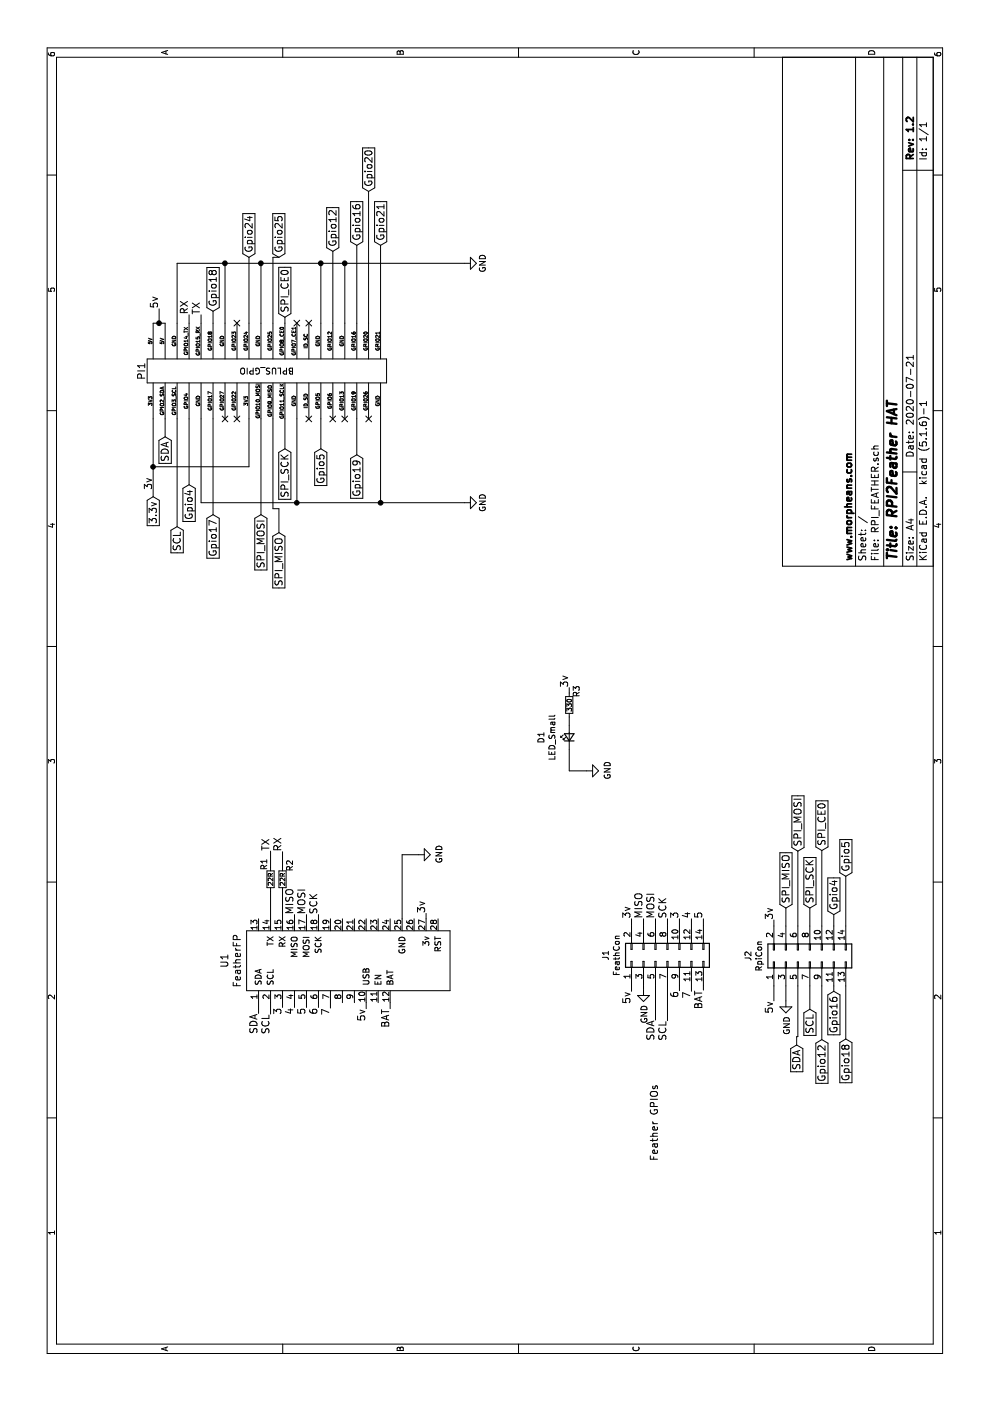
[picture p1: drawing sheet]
EESchema Schematic File Version 4
EELAYER 30 0
EELAYER END
$Descr A4 11693 8268
encoding utf-8
Sheet 1 1
Title "RPI2Feather HAT"
Date "2020-07-21"
Rev "1.2"
Comp "www.morpheans.com"
Comment1 ""
Comment2 ""
Comment3 ""
Comment4 ""
$EndDescr
Text GLabel 7550 1280 0    60   Input ~ 0
3.3v
Wire Wire Line
	8200 1680 7500 1680
Wire Wire Line
	7500 1680 7500 2480
Wire Wire Line
	8200 2480 7500 2480
Connection ~ 7500 2480
Wire Wire Line
	8200 3180 7500 3180
Connection ~ 7500 3180
$Comp
L power:GND #PWR04
U 1 1
P 7500 3880
F 0 "#PWR04" H 7500 3630 50  0001 C CNN
F 1 "GND" H 7500 3730 50  0000 C CNN
F 2 "" H 7500 3880 50  0000 C CNN
F 3 "" H 7500 3880 50  0000 C CNN
	1    7500 3880
	1    0    0    -1  
$EndComp
Wire Wire Line
	9000 1480 9500 1480
Wire Wire Line
	9500 1480 9500 1880
Wire Wire Line
	9000 1880 9500 1880
Connection ~ 9500 1880
Wire Wire Line
	9000 2180 9500 2180
Connection ~ 9500 2180
Wire Wire Line
	9000 2680 9500 2680
Connection ~ 9500 2680
Wire Wire Line
	9000 2880 9500 2880
Connection ~ 9500 2880
$Comp
L power:GND #PWR05
U 1 1
P 9500 3880
F 0 "#PWR05" H 9500 3630 50  0001 C CNN
F 1 "GND" H 9500 3730 50  0000 C CNN
F 2 "" H 9500 3880 50  0000 C CNN
F 3 "" H 9500 3880 50  0000 C CNN
	1    9500 3880
	1    0    0    -1  
$EndComp
Text GLabel 9050 2380 2    60   Input ~ 0
SPI_CE0
Wire Wire Line
	9000 2380 9050 2380
Text GLabel 7950 2380 0    60   Input ~ 0
SPI_SCK
Wire Wire Line
	8200 2380 7950 2380
Wire Wire Line
	8200 2080 7800 2080
Wire Wire Line
	7800 2080 7800 1280
Connection ~ 7800 1280
Text GLabel 7400 2180 0    60   Input ~ 0
SPI_MOSI
Wire Wire Line
	8200 2180 7400 2180
Text GLabel 7250 2330 0    60   Input ~ 0
SPI_MISO
Wire Wire Line
	8200 2280 7450 2280
Wire Wire Line
	7450 2280 7450 2330
Wire Wire Line
	7450 2330 7250 2330
Text GLabel 9550 2330 2    60   Input ~ 0
Gpio25
Wire Wire Line
	9000 2280 9550 2280
Wire Wire Line
	9550 2280 9550 2330
Text GLabel 9550 2080 2    60   Input ~ 0
Gpio24
Wire Wire Line
	9550 2080 9000 2080
Text GLabel 7650 1580 0    60   Input ~ 0
Gpio4
Wire Wire Line
	7650 1580 8200 1580
Text GLabel 7400 1780 0    60   Input ~ 0
Gpio17
Wire Wire Line
	7400 1780 8200 1780
Text GLabel 9100 1780 2    60   Input ~ 0
Gpio18
Wire Wire Line
	9000 1780 9100 1780
Text GLabel 7900 2980 0    60   Input ~ 0
Gpio19
Wire Wire Line
	8200 2980 7900 2980
Text GLabel 7950 2680 0    60   Input ~ 0
Gpio5
Wire Wire Line
	8200 2680 7950 2680
Text GLabel 7300 1480 0    60   Input ~ 0
SCL
Text GLabel 8050 1380 0    60   Input ~ 0
SDA
Text GLabel 9650 3180 2    60   Input ~ 0
Gpio21
Text GLabel 10100 3080 2    60   Input ~ 0
Gpio20
Text GLabel 9650 2980 2    60   Input ~ 0
Gpio16
Text GLabel 9600 2780 2    60   Input ~ 0
Gpio12
NoConn ~ 9000 1980
NoConn ~ 8200 1880
NoConn ~ 8200 1980
NoConn ~ 8200 2580
NoConn ~ 8200 2780
NoConn ~ 8200 2880
NoConn ~ 8200 3080
NoConn ~ 9000 2580
NoConn ~ 9000 2480
Wire Wire Line
	7500 2480 7500 3180
Wire Wire Line
	9500 1880 9500 2180
Wire Wire Line
	9500 2180 9500 2680
Wire Wire Line
	9500 2680 9500 2880
Wire Wire Line
	9500 2880 9500 3880
Wire Wire Line
	7800 1280 7550 1280
Wire Wire Line
	9000 2780 9600 2780
Wire Wire Line
	9000 3180 9650 3180
Wire Wire Line
	9000 3080 10100 3080
Wire Wire Line
	9000 2980 9650 2980
$Comp
L RPI_FEATHER-rescue:BPLUS_GPIO-RPI_LORA-rescue PI1
U 1 1
P 8700 2030
F 0 "PI1" H 8600 2880 60  0000 C CNN
F 1 "BPLUS_GPIO" V 8600 1830 50  0000 C CNN
F 2 "RPi_Hat:Pin_Header_Straight_2x20" V 8600 1030 60  0001 C CNN
F 3 "" H 8600 1830 60  0000 C CNN
	1    8700 2030
	1    0    0    -1  
$EndComp
Wire Wire Line
	8050 1380 8200 1380
Wire Wire Line
	7800 1280 8200 1280
Wire Wire Line
	7300 1480 8200 1480
Wire Wire Line
	7500 3180 7500 3880
$Comp
L RPI_FEATHER-rescue:FeatherFP-FeatherLIB U1
U 1 1
P 2825 3760
F 0 "U1" H 3675 5647 60  0000 C CNN
F 1 "FeatherFP" H 3675 5541 60  0000 C CNN
F 2 "18650:PCB_FeatherWing" V 4025 3660 60  0001 C CNN
F 3 "" V 4025 3660 60  0001 C CNN
	1    2825 3760
	1    0    0    -1  
$EndComp
Wire Wire Line
	9000 1280 9000 1330
Wire Wire Line
	9000 1330 9120 1330
Connection ~ 9000 1330
Wire Wire Line
	9000 1330 9000 1380
Text Label 9120 1330 0    60   ~ 0
5v
Text Label 3275 3060 2    60   ~ 0
5v
Wire Wire Line
	3275 3060 3325 3060
$Comp
L power:GND #PWR0101
U 1 1
P 4560 3495
F 0 "#PWR0101" H 4560 3245 50  0001 C CNN
F 1 "GND" H 4565 3322 50  0000 C CNN
F 2 "" H 4560 3495 50  0001 C CNN
F 3 "" H 4560 3495 50  0001 C CNN
	1    4560 3495
	1    0    0    -1  
$EndComp
Wire Wire Line
	4025 3360 4560 3360
Wire Wire Line
	4560 3360 4560 3495
$Comp
L Device:R_Small R1
U 1 1
P 4355 2260
F 0 "R1" V 4300 2385 50  0000 C CNN
F 1 "22R" V 4355 2260 39  0000 C CNN
F 2 "Resistor_SMD:R_0805_2012Metric_Pad1.15x1.40mm_HandSolder" H 4355 2260 50  0001 C CNN
F 3 "~" H 4355 2260 50  0001 C CNN
	1    4355 2260
	0    1    1    0   
$EndComp
Wire Wire Line
	4025 2260 4255 2260
$Comp
L Device:R_Small R2
U 1 1
P 4355 2360
F 0 "R2" V 4415 2475 50  0000 C CNN
F 1 "22R" V 4355 2360 39  0000 C CNN
F 2 "Resistor_SMD:R_0805_2012Metric_Pad1.15x1.40mm_HandSolder" H 4355 2360 50  0001 C CNN
F 3 "~" H 4355 2360 50  0001 C CNN
	1    4355 2360
	0    1    1    0   
$EndComp
Wire Wire Line
	4025 2360 4255 2360
Text Label 4585 2360 0    60   ~ 0
RX
Wire Wire Line
	4455 2360 4585 2360
Text Label 4590 2260 0    60   ~ 0
TX
Wire Wire Line
	4455 2260 4590 2260
Text Label 9070 1580 0    60   ~ 0
RX
Text Label 9070 1680 0    60   ~ 0
TX
Wire Wire Line
	9000 1580 9070 1580
Wire Wire Line
	9000 1680 9070 1680
Text Label 7605 1280 0    60   ~ 0
3v
Text Label 4070 3560 0    60   ~ 0
3v
$Comp
L Connector_Generic:Conn_02x07_Odd_Even J1
U 1 1
P 3670 5575
F 0 "J1" H 3720 6092 50  0000 C CNN
F 1 "FeathCon" H 3720 6001 50  0000 C CNN
F 2 "Connector_PinSocket_2.54mm:PinSocket_2x07_P2.54mm_Vertical" H 3670 5575 50  0001 C CNN
F 3 "~" H 3670 5575 50  0001 C CNN
	1    3670 5575
	1    0    0    -1  
$EndComp
Text Label 3420 5275 2    60   ~ 0
5v
Text Label 4025 5275 0    60   ~ 0
3v
Wire Wire Line
	3420 5275 3470 5275
Wire Wire Line
	3970 5275 4025 5275
$Comp
L power:GND #PWR0102
U 1 1
P 3435 5375
F 0 "#PWR0102" H 3435 5125 50  0001 C CNN
F 1 "GND" V 3440 5247 50  0000 R CNN
F 2 "" H 3435 5375 50  0001 C CNN
F 3 "" H 3435 5375 50  0001 C CNN
	1    3435 5375
	0    1    1    0   
$EndComp
Wire Wire Line
	3470 5375 3435 5375
Text Label 3235 2160 2    60   ~ 0
SDA
Text Label 3230 2260 2    60   ~ 0
SCL
Wire Wire Line
	3235 2160 3325 2160
Wire Wire Line
	3325 2260 3230 2260
Text Label 3180 5475 2    60   ~ 0
SDA
Text Label 3175 5575 2    60   ~ 0
SCL
Wire Wire Line
	3180 5475 3470 5475
Wire Wire Line
	3175 5575 3470 5575
Text Label 4060 2460 0    60   ~ 0
MISO
Text Label 4060 2560 0    60   ~ 0
MOSI
Text Label 4060 2660 0    60   ~ 0
SCK
Wire Wire Line
	4025 2460 4060 2460
Wire Wire Line
	4060 2560 4025 2560
Wire Wire Line
	4025 2660 4060 2660
Text Label 4025 5375 0    60   ~ 0
MISO
Text Label 4025 5475 0    60   ~ 0
MOSI
Text Label 4025 5575 0    60   ~ 0
SCK
Wire Wire Line
	3970 5375 4025 5375
Wire Wire Line
	4025 5475 3970 5475
Wire Wire Line
	3970 5575 4025 5575
Wire Wire Line
	4025 3560 4070 3560
$Comp
L Device:LED_Small D1
U 1 1
P 5540 4755
F 0 "D1" H 5540 4990 50  0000 C CNN
F 1 "LED_Small" H 5540 4899 50  0000 C CNN
F 2 "LED_SMD:LED_0805_2012Metric_Pad1.15x1.40mm_HandSolder" V 5540 4755 50  0001 C CNN
F 3 "~" V 5540 4755 50  0001 C CNN
	1    5540 4755
	1    0    0    -1  
$EndComp
$Comp
L power:GND #PWR0103
U 1 1
P 5260 4900
F 0 "#PWR0103" H 5260 4650 50  0001 C CNN
F 1 "GND" H 5265 4727 50  0000 C CNN
F 2 "" H 5260 4900 50  0001 C CNN
F 3 "" H 5260 4900 50  0001 C CNN
	1    5260 4900
	1    0    0    -1  
$EndComp
Wire Wire Line
	5440 4755 5260 4755
Wire Wire Line
	5260 4755 5260 4900
$Comp
L Device:R_Small R3
U 1 1
P 5810 4755
F 0 "R3" V 5870 4870 50  0000 C CNN
F 1 "330" V 5810 4755 39  0000 C CNN
F 2 "Resistor_SMD:R_0805_2012Metric_Pad1.15x1.40mm_HandSolder" H 5810 4755 50  0001 C CNN
F 3 "~" H 5810 4755 50  0001 C CNN
	1    5810 4755
	0    1    1    0   
$EndComp
Wire Wire Line
	5640 4755 5710 4755
Text Label 5955 4755 0    60   ~ 0
3v
Wire Wire Line
	5910 4755 5955 4755
Text Label 3275 3260 2    60   ~ 0
BAT
Wire Wire Line
	3275 3260 3325 3260
Text Label 3430 5875 2    60   ~ 0
BAT
Wire Wire Line
	3430 5875 3470 5875
Text Label 3285 2360 2    60   ~ 0
3
Text Label 3285 2460 2    60   ~ 0
4
Text Label 3285 2560 2    60   ~ 0
5
Text Label 4025 5675 0    60   ~ 0
3
Text Label 4025 5775 0    60   ~ 0
4
Text Label 4025 5875 0    60   ~ 0
5
Wire Wire Line
	3970 5675 4025 5675
Wire Wire Line
	4025 5775 3970 5775
Wire Wire Line
	3970 5875 4025 5875
Wire Wire Line
	3285 2360 3325 2360
Wire Wire Line
	3285 2460 3325 2460
Wire Wire Line
	3285 2560 3325 2560
Text Label 3285 2660 2    60   ~ 0
6
Text Label 3280 2760 2    60   ~ 0
7
Wire Wire Line
	3285 2660 3325 2660
Wire Wire Line
	3325 2760 3280 2760
Text Label 3425 5675 2    60   ~ 0
6
Text Label 3420 5775 2    60   ~ 0
7
Wire Wire Line
	3425 5675 3470 5675
Wire Wire Line
	3420 5775 3470 5775
$Comp
L Connector_Generic:Conn_02x07_Odd_Even J2
U 1 1
P 3665 6765
F 0 "J2" H 3715 7282 50  0000 C CNN
F 1 "RpiCon" H 3715 7191 50  0000 C CNN
F 2 "Connector_PinSocket_2.54mm:PinSocket_2x07_P2.54mm_Vertical" H 3665 6765 50  0001 C CNN
F 3 "~" H 3665 6765 50  0001 C CNN
	1    3665 6765
	1    0    0    -1  
$EndComp
Text Notes 2000 5505 0    60   ~ 0
Feather GPIOs\n
Text GLabel 3270 6765 0    60   Input ~ 0
SCL
Text GLabel 2970 6655 0    60   Input ~ 0
SDA
Wire Wire Line
	3465 6665 3040 6665
Wire Wire Line
	3040 6665 3040 6655
Wire Wire Line
	3040 6655 2970 6655
Wire Wire Line
	3270 6765 3465 6765
Text GLabel 4590 6665 2    60   Input ~ 0
SPI_MOSI
Text GLabel 4115 6565 2    60   Input ~ 0
SPI_MISO
Text GLabel 4115 6765 2    60   Input ~ 0
SPI_SCK
Text GLabel 4595 6865 2    60   Input ~ 0
SPI_CE0
Wire Wire Line
	3965 6565 4115 6565
Wire Wire Line
	3965 6665 4590 6665
Wire Wire Line
	3965 6765 4115 6765
Wire Wire Line
	3965 6865 4595 6865
Text GLabel 3020 7065 0    60   Input ~ 0
Gpio18
Wire Wire Line
	3965 6965 4060 6965
Text Label 3340 6465 2    60   ~ 0
5v
$Comp
L power:GND #PWR0104
U 1 1
P 3340 6565
F 0 "#PWR0104" H 3340 6315 50  0001 C CNN
F 1 "GND" V 3345 6437 50  0000 R CNN
F 2 "" H 3340 6565 50  0001 C CNN
F 3 "" H 3340 6565 50  0001 C CNN
	1    3340 6565
	0    1    1    0   
$EndComp
Wire Wire Line
	3340 6465 3465 6465
Wire Wire Line
	3465 6565 3340 6565
Text Label 4015 6465 0    60   ~ 0
3v
Wire Wire Line
	3965 6465 4015 6465
Text GLabel 4060 6965 2    60   Input ~ 0
Gpio4
Wire Wire Line
	3965 7065 4380 7065
Text GLabel 3015 6865 0    60   Input ~ 0
Gpio12
Wire Wire Line
	3015 6865 3465 6865
Text GLabel 4380 7065 2    60   Input ~ 0
Gpio5
Wire Wire Line
	3420 6965 3465 6965
Wire Wire Line
	3020 7065 3465 7065
Text GLabel 3420 6965 0    60   Input ~ 0
Gpio16
$EndSCHEMATC
